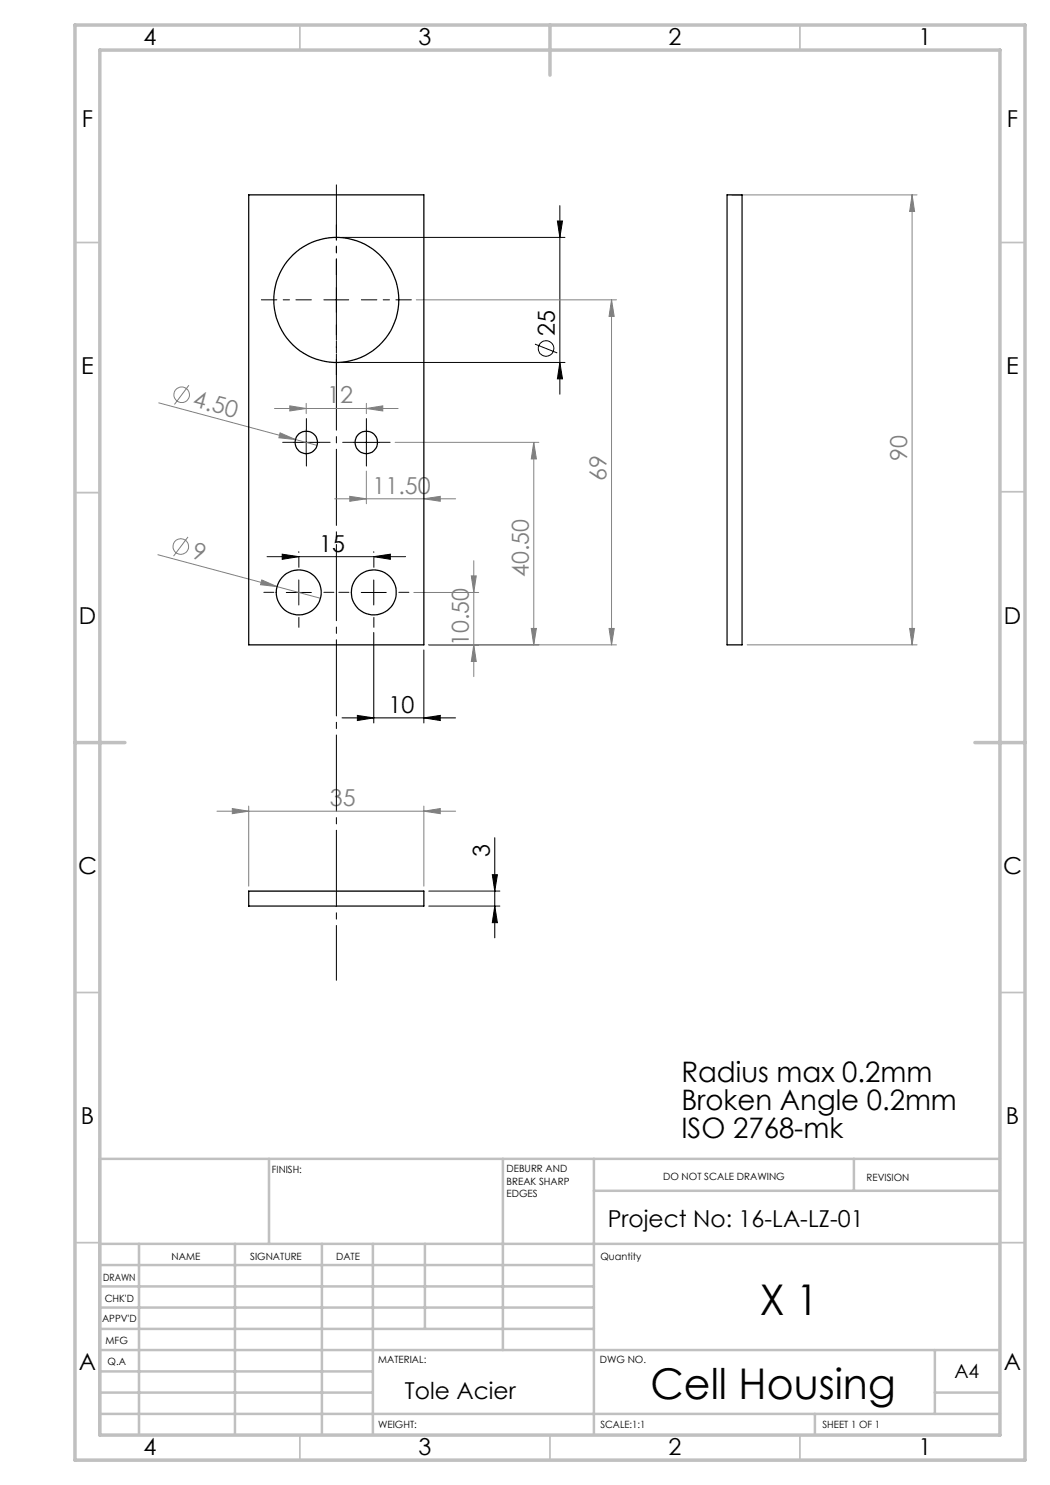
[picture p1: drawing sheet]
<svg xmlns="http://www.w3.org/2000/svg" width="210mm" height="297mm" viewBox="0 0 210 297" stroke-linecap="round" stroke-linejoin="round" font-family="sans-serif">
<g fill="none" stroke="#000" stroke-width=".2">
<path d="M64.8 60h4.9M67.3 57.5v5M68.3 47.5h44.7M111.5 44.2h1l-.5 3.3zM112 41.1v37.7M68.3 72.5h44.7M107 68.8l4.4 1.8M112 72.5l.5 3.3h-1zM58.8 88.5h4.9M61.2 86v5M70.8 88.5h4.9M73.3 86v5"/>
<path d="M53.4 111.3h27.7M56.4 110.8l3.4 .5-3.4 .6zM57.3 118.5h5M59.8 110.3v.2M59.8 116v5M72.2 118.5h5.1M74.8 111.3l3.3-.5v1.1zM74.8 110.3v.2M74.8 116v5M74.8 126.5v18.1M84.8 130v14.6M68.4 143.6h22.7"/>
<path d="M71.5 143.1l3.3 .5-3.3 .5zM84.8 143.6l3.3-.5v1zM85.8 178.2h14.2M98.5 174.9h1l-.5 3.3zM99 167.5v20.1M85.8 181.2h14.2M99 181.2l.5 3.3h-1z"/>
<circle cx="109.2" cy="69.7" r="1.55"/>
</g>
<g fill="none" stroke="#808080" stroke-width=".2">
<path d="M146.4 39h37M182.4 39l.5 3.3h-1zM182.4 39v90M83.3 60h40M122.3 60v69M122.3 60l.5 3.3h-1zM37.8 77l-2.9 3.9M31.7 80.6l31.7 8.5M54.9 81.7h24.7M56 86.6l3.1 1.3-3.3-.3zM58 81.2l3.2 .5-3.2 .5zM61.2 80.7v2"/>
<path d="M66.9 99.8h24.2M70 99.3l3.3 .5-3.3 .5zM73.3 81.7l3.3-.5v1zM73.3 80.7v2M73.3 94.2v6.5M79 88.5h28.8M84.8 99.8l3.3-.5v1zM106.8 88.5v40.5M106.8 88.5l.5 3.3h-1zM31.6 110.9l23.8 6.4M37.6 107.4l-2.9 3.8M52.4 116l3 1.3-3.3-.4z"/>
<path d="M55.4 117.3l8.7 2.4M82.8 118.5h12.9M94.3 115.2h1l-.5 3.3zM94.8 112.1v23.2M85.8 129h37.5M94.8 129l.5 3.3h-1zM106.3 125.7h1l-.5 3.3zM121.8 125.7h1l-.5 3.3zM149.4 129h34M181.9 125.7h1l-.5 3.3zM43.4 162.2h47.7M46.5 161.7l3.2 .5-3.2 .5z"/>
<path d="M49.7 161.2v16M84.8 162.2l3.3-.5v1zM84.8 161.2v16"/>
<circle cx="36.4" cy="78.9" r="1.56"/>
<circle cx="36.2" cy="109.3" r="1.56"/>
</g>
<path d="M67.3 196.1v-159.1" fill="none" stroke="#000" stroke-width=".2" stroke-dasharray="15.2 1.3 1.3 1.3" stroke-dashoffset="4.3"/>
<path d="M62.3 60h-10M67.3 55v-10M72.3 60h10M67.3 65v10" fill="none" stroke="#000" stroke-width=".2" stroke-dasharray="15.2 1.3 1.3 1.3" stroke-dashoffset="12.1"/>
<g fill="none" stroke="#000" stroke-width=".2" stroke-dasharray="15.2 1.3 1.3 1.3">
<path d="M58.8 88.5h-2.3M61.3 86v-2.3M61.3 91v2.2M63.8 88.5h2.2M70.8 88.5h-2.3M73.3 86v-2.3M73.3 91v2.2M75.8 88.5h2.2M54.8 118.5h-2M59.8 113.5v-2M64.8 118.5h2M69.8 118.5h-2"/>
<path d="M74.8 113.5v-2M79.8 118.5h2M59.8 123.5v2M74.8 123.5v2"/>
</g>
<g fill="none" stroke="#c0c0c0" stroke-width=".35">
<path d="M60 5v5M160 5v5M15 48.5h5M200 48.5h5M15 98.5h5M200 98.4h5M15 198.5h5M200 198.5h5M15 248.5h5M200 248.5h5M60 287v5M110 287v5"/>
<path d="M160 287v5"/>
</g>
<g fill="none" stroke="#c0c0c0" stroke-width=".5">
<path d="M53.8 231.8v17M100.6 231.8v38.2M118.8 231.8v55.2M118.8 238.2h81.2M170.8 231.8v6.4M200 231.8h-180v55.2M20 248.8h180M20 257.3h98.8M20 253h98.8M27.8 248.8v38.2M47 248.8v38.2M64.4 248.8v38.2"/>
<path d="M74.6 248.8v38.2M85 248.8v17M20 265.8h98.8M20 261.5h98.8M20 278.5h54.6M20 274.3h54.6M20 270h180M187 278.5h13M187 270v12.8M20 282.8h180M163 282.8v4.2"/>
</g>
<path d="M15 5h190v287h-190zM20 10h180v277h-180zM110 5v10M15 148.5h10M195 148.5h10" fill="none" stroke="#c0c0c0" stroke-width=".7"/>
<g fill="#000">
<path d="M112 72.5l.5 3.3h-1zM111.5 44.2h1l-.5 3.3zM99 181.2l.5 3.3h-1zM98.5 174.9h1l-.5 3.3z"/>
<path d="M74.8 111.3l3.3-.5v1.1zM56.4 110.8l3.4 .5-3.4 .6z"/>
<path d="M71.5 143.1l3.3 .5-3.3 .5zM84.8 143.6l3.3-.5v1z"/>
</g>
<g fill="#808080">
<path d="M56 86.6l3.1 1.3-3.3-.3z"/>
<path d="M52.4 116l3 1.3-3.3-.4z"/>
<path d="M73.3 81.7l3.3-.5v1zM58 81.2l3.2 .5-3.2 .5z"/>
<path d="M70 99.3l3.3 .5-3.3 .5zM84.8 99.8l3.3-.5v1zM46.5 161.7l3.2 .5-3.2 .5zM84.8 162.2l3.3-.5v1z"/>
<path d="M181.9 125.7h1l-.5 3.3zM182.4 39l.5 3.3h-1z"/>
<path d="M122.3 60l.5 3.3h-1zM121.8 125.7h1l-.5 3.3zM94.3 115.2h1l-.5 3.3zM94.8 129l.5 3.3h-1zM106.8 88.5l.5 3.3h-1zM106.3 125.7h1l-.5 3.3z"/>
</g>
<g fill="none" stroke="#000" stroke-width=".25">
<path d="M49.7 39h35.1v90h-35.1zM145.4 39h3v90h-3zM49.7 178.2h35.1v3h-35.1z"/>
<circle cx="67.3" cy="60" r="12.5"/>
<circle cx="61.3" cy="88.5" r="2.25"/>
<circle cx="73.2" cy="88.5" r="2.25"/>
<circle cx="59.8" cy="118.5" r="4.5"/>
<circle cx="74.8" cy="118.5" r="4.5"/>
</g>
<g font-size="8.5">
<text x="152" y="263">X 1</text>
<text x="130.1" y="279.7">Cell Housing</text>
</g>
<g font-size="5.6">
<text x="136.3" y="216.3">Radius max 0.2mm</text>
<text x="136.3" y="222">Broken Angle 0.2mm</text>
<text x="136.3" y="227.6">ISO 2768-mk</text>
</g>
<g font-size="4.7">
<text x="28.7" y="9">4</text>
<text x="83.7" y="9">3</text>
<text x="133.7" y="9">2</text>
<text x="183.7" y="9">1</text>
<text x="16.4" y="25.5">F</text>
<text x="201.4" y="25.5">F</text>
<text x="110.9" y="67.1" transform="rotate(-90 110.9 67.1)">25</text>
<text x="16.2" y="74.7">E</text>
<text x="201.2" y="74.8">E</text>
<text x="63.8" y="110.3">15</text>
<text x="15.8" y="124.7">D</text>
<text x="200.8" y="124.7">D</text>
<text x="77.7" y="142.6">10</text>
<text x="98" y="171.4" transform="rotate(-90 98 171.4)">3</text>
<text x="15.6" y="174.7">C</text>
<text x="200.6" y="174.7">C</text>
<text x="16.2" y="224.7">B</text>
<text x="201.2" y="224.7">B</text>
<text x="121.5" y="245.3">Project No: 16-LA-LZ-01</text>
<text x="15.8" y="274">A</text>
<text x="200.8" y="274">A</text>
<text x="81" y="279.8">Tole Acier</text>
<text x="28.7" y="291">4</text>
<text x="83.7" y="291">3</text>
<text x="133.7" y="291">2</text>
<text x="183.7" y="291">1</text>
</g>
<g font-size="4.7" fill="#808080">
<text x="38.4" y="81.3" transform="rotate(15 38.4 81.3)">4.50</text>
<text x="65.4" y="80.7">12</text>
<text x="181.4" y="92.3" transform="rotate(-90 181.4 92.3)">90</text>
<text x="74.5" y="98.7">11.50</text>
<text x="121.3" y="96.2" transform="rotate(-90 121.3 96.2)">69</text>
<text x="38.2" y="111.6" transform="rotate(15 38.2 111.6)">9</text>
<text x="105.8" y="115.4" transform="rotate(-90 105.8 115.4)">40.50</text>
<text x="93.8" y="129.2" transform="rotate(-90 93.8 129.2)">10.50</text>
<text x="66" y="161.2">35</text>
</g>
<text font-size="3.9" x="190.9" y="275.5">A4</text>
<g font-size="2">
<text x="54.4" y="234.6">FINISH:</text>
<text x="101.3" y="234.5">DEBURR AND</text>
<text x="101.3" y="237">BREAK SHARP</text>
<text x="101.3" y="239.5">EDGES</text>
<text x="132.6" y="236">DO NOT SCALE DRAWING</text>
<text x="173.3" y="236.2">REVISION</text>
<text x="34.3" y="252">NAME</text>
<text x="50" y="251.9">SIGNATURE</text>
<text x="67.2" y="251.9">DATE</text>
<text x="120.1" y="251.9">Quantity</text>
<text x="20.6" y="256.1">DRAWN</text>
<text x="20.9" y="260.3">CHK'D</text>
<text x="20.4" y="264.4">APPV'D</text>
<text x="21.1" y="268.8">MFG</text>
<text x="21.5" y="273">Q.A</text>
<text x="75.6" y="272.5">MATERIAL:</text>
<text x="120" y="272.5">DWG NO.</text>
<text x="75.6" y="285.5">WEIGHT:</text>
<text x="120.1" y="285.6">SCALE:1:1</text>
<text x="164.5" y="285.6">SHEET 1 OF 1</text>
</g>
</svg>
